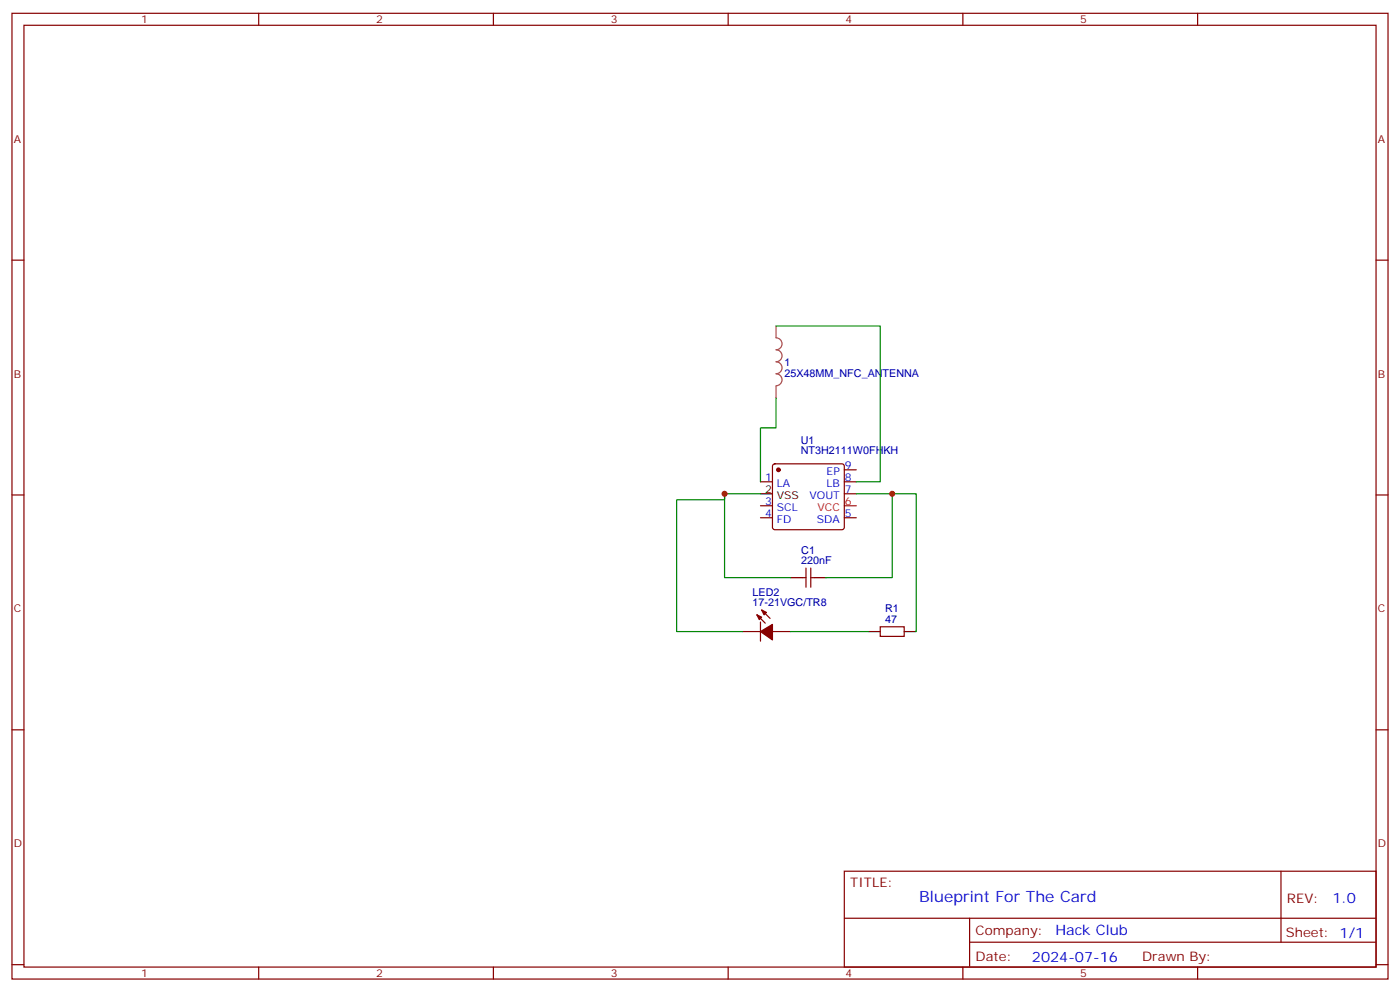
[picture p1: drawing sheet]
<svg xmlns="http://www.w3.org/2000/svg" width="412mm" height="292mm" viewBox="0 0 412 292" stroke-linecap="round" stroke-linejoin="round" font-family="sans-serif">
<g fill="none" stroke="#870000" stroke-width=".35">
<path d="M3.5 3.9h405.4v284.4h-405.4zM7.1 7.4h398.2v277.3h-398.2zM76.2 3.9v3.5M145.3 3.9v3.5M214.5 3.9v3.5M283.6 3.9v3.5M352.8 3.9v3.5M3.5 76.6h3.6M405.3 76.6h3.6M227.8 136.8l.4-.2h19.8l.5 .2 .2 .5v18l-.2 .5-.5 .2h-19.8l-.5-.3-.2-.4v-18zM248.7 138.3h3.5M3.5 145.7h3.6"/>
<path d="M224 141.9h3.5M224 152.4h3.5M224 148.9h3.5M248.7 141.9h3.5M248.7 145.4h3.5M248.7 152.4h3.5M405.3 145.7h3.6M224.4 179.6l2.4 2.5M236.4 170.1h1M237.4 167.3v5.6M238.8 167.3v5.6M238.8 170.1h1.1"/>
<path d="M218.7 185.9h5.3M223 181l2.4 2.5M224 183.1v5.7M227.5 185.9h5.3M259.3 184.5h7v2.9h-7zM3.5 214.9h3.6M405.3 214.9h3.6M248.7 256.5h156.6v28.2h-156.6zM377.3 256.5v20.9M248.7 270.4h156.5M285.6 277.4h119.6M285.6 270.4v14.1"/>
<path d="M3.5 284h3.6M76.2 284.7v3.6M145.3 284.7v3.6M214.5 284.7v3.6M283.6 284.7v3.6M352.8 284.7v3.6M405.3 284h3.6"/>
</g>
<path d="M248.7 148.9h3.5" fill="none" stroke="#f00" stroke-width=".35"/>
<path d="M224 145.4h3.5M232.8 170.1h3.6M239.9 170.1h3.5M255.8 185.9h3.5M266.3 185.9h3.6" fill="none" stroke="#000" stroke-width=".35"/>
<g fill="#870000" stroke="#870000" stroke-width=".35">
<path d="M224.4 179.6l1.4 .7-.7 .7z"/>
<path d="M223 181l1.4 .7-.7 .7z"/>
<path d="M224 185.9l3.5-2.1v4.6z"/>
<circle cx="229.3" cy="138.3" r=".53"/>
</g>
<path d="M228.6 96v3.5a1.76 1.76 0 0 1 1.8 1.7 1.76 1.76 0 0 1-1.8 1.8 1.76 1.76 0 0 1 1.8 1.8 1.76 1.76 0 0 1-1.8 1.7 1.76 1.76 0 0 1 1.8 1.8 1.76 1.76 0 0 1-1.8 1.7 1.76 1.76 0 0 1 1.8 1.8 1.76 1.76 0 0 1-1.8 1.8M228.6 113.7v3.5" fill="none" stroke="#a64a4a" stroke-width=".35"/>
<path d="M228.6 96h30.7v45.9h-7.1M228.6 117.2v8.8h-4.6v15.9M213.4 145.4v1.7h-14.1v38.8h19.4M224 145.4h-10.6v24.7h19.4M252.2 145.4h10.6v24.7h-19.4M262.8 145.4h7.1v40.5M232.8 185.9h23" fill="none" stroke="#008700" stroke-width=".35"/>
<g fill="#c00">
<circle cx="262.8" cy="145.4" r=".88"/>
<circle cx="213.4" cy="145.4" r=".88"/>
</g>
<text font-size="4.6" fill="#00f" x="270.8" y="265.5">Blueprint For The Card</text>
<g font-size="4.2" fill="#00f">
<text x="392.5" y="265.8">1.0</text>
<text x="310.9" y="275.3">Hack Club</text>
<text x="304" y="283.1">2024-07-16</text>
</g>
<g font-size="3.9" fill="#800">
<text x="250.5" y="261.1">TITLE:</text>
<text x="379.1" y="265.8">REV:</text>
<text x="287.4" y="275.3">Company:</text>
<text x="378.7" y="275.9">Sheet: 1/1</text>
<text x="287.4" y="283">Date:</text>
<text x="336.4" y="283.1">Drawn By:</text>
</g>
<g font-size="3.2" fill="#800">
<text x="41.6" y="6.9">1</text>
<text x="110.8" y="6.9">2</text>
<text x="179.9" y="6.9">3</text>
<text x="249.1" y="6.9">4</text>
<text x="318.2" y="6.9">5</text>
<text x="4.1" y="42">A</text>
<text x="405.9" y="42">A</text>
<text x="4.1" y="111.2">B</text>
<text x="405.9" y="111.2">B</text>
<text x="4.1" y="180.3">C</text>
<text x="405.9" y="180.3">C</text>
<text x="4.1" y="249.4">D</text>
<text x="405.9" y="249.4">D</text>
<text x="41.6" y="287.7">1</text>
<text x="110.8" y="287.7">2</text>
<text x="179.9" y="287.7">3</text>
<text x="249.1" y="287.7">4</text>
<text x="318.2" y="287.7">5</text>
</g>
<g font-size="3.2" fill="#000080">
<text x="231.1" y="107.7">1</text>
<text x="231.1" y="110.9">25X48MM_NFC_ANTENNA</text>
<text x="235.9" y="130.8">U1</text>
<text x="235.9" y="133.8">NT3H2111W0FHKH</text>
<text x="236" y="166.2">220nF</text>
<text x="236" y="163">C1</text>
<text x="221.7" y="178.5">17-21VGC/TR8</text>
<text x="221.7" y="175.3">LED2</text>
<text x="260.7" y="183.5">47</text>
<text x="260.7" y="180.3">R1</text>
</g>
<g font-size="3.2" fill="#00f">
<text x="248.9" y="138">9</text>
<text x="225.3" y="141.5">1</text>
<text x="228.8" y="143.3">LA</text>
<text x="243.5" y="143.3">LB</text>
<text x="243.5" y="139.7">EP</text>
<text x="248.9" y="141.5">8</text>
<text x="225.3" y="148.6">3</text>
<text x="238.5" y="146.8">VOUT</text>
<text x="248.9" y="145">7</text>
<text x="225.3" y="152.1">4</text>
<text x="228.8" y="153.8">FD</text>
<text x="228.8" y="150.3">SCL</text>
<text x="240.6" y="153.8">SDA</text>
<text x="248.9" y="152.1">5</text>
</g>
<g font-size="3.2">
<text x="225.3" y="145">2</text>
<text x="228.8" y="146.8">VSS</text>
</g>
<g font-size="3.2" fill="#f00">
<text x="248.9" y="148.6">6</text>
<text x="240.8" y="150.3">VCC</text>
</g>
</svg>
